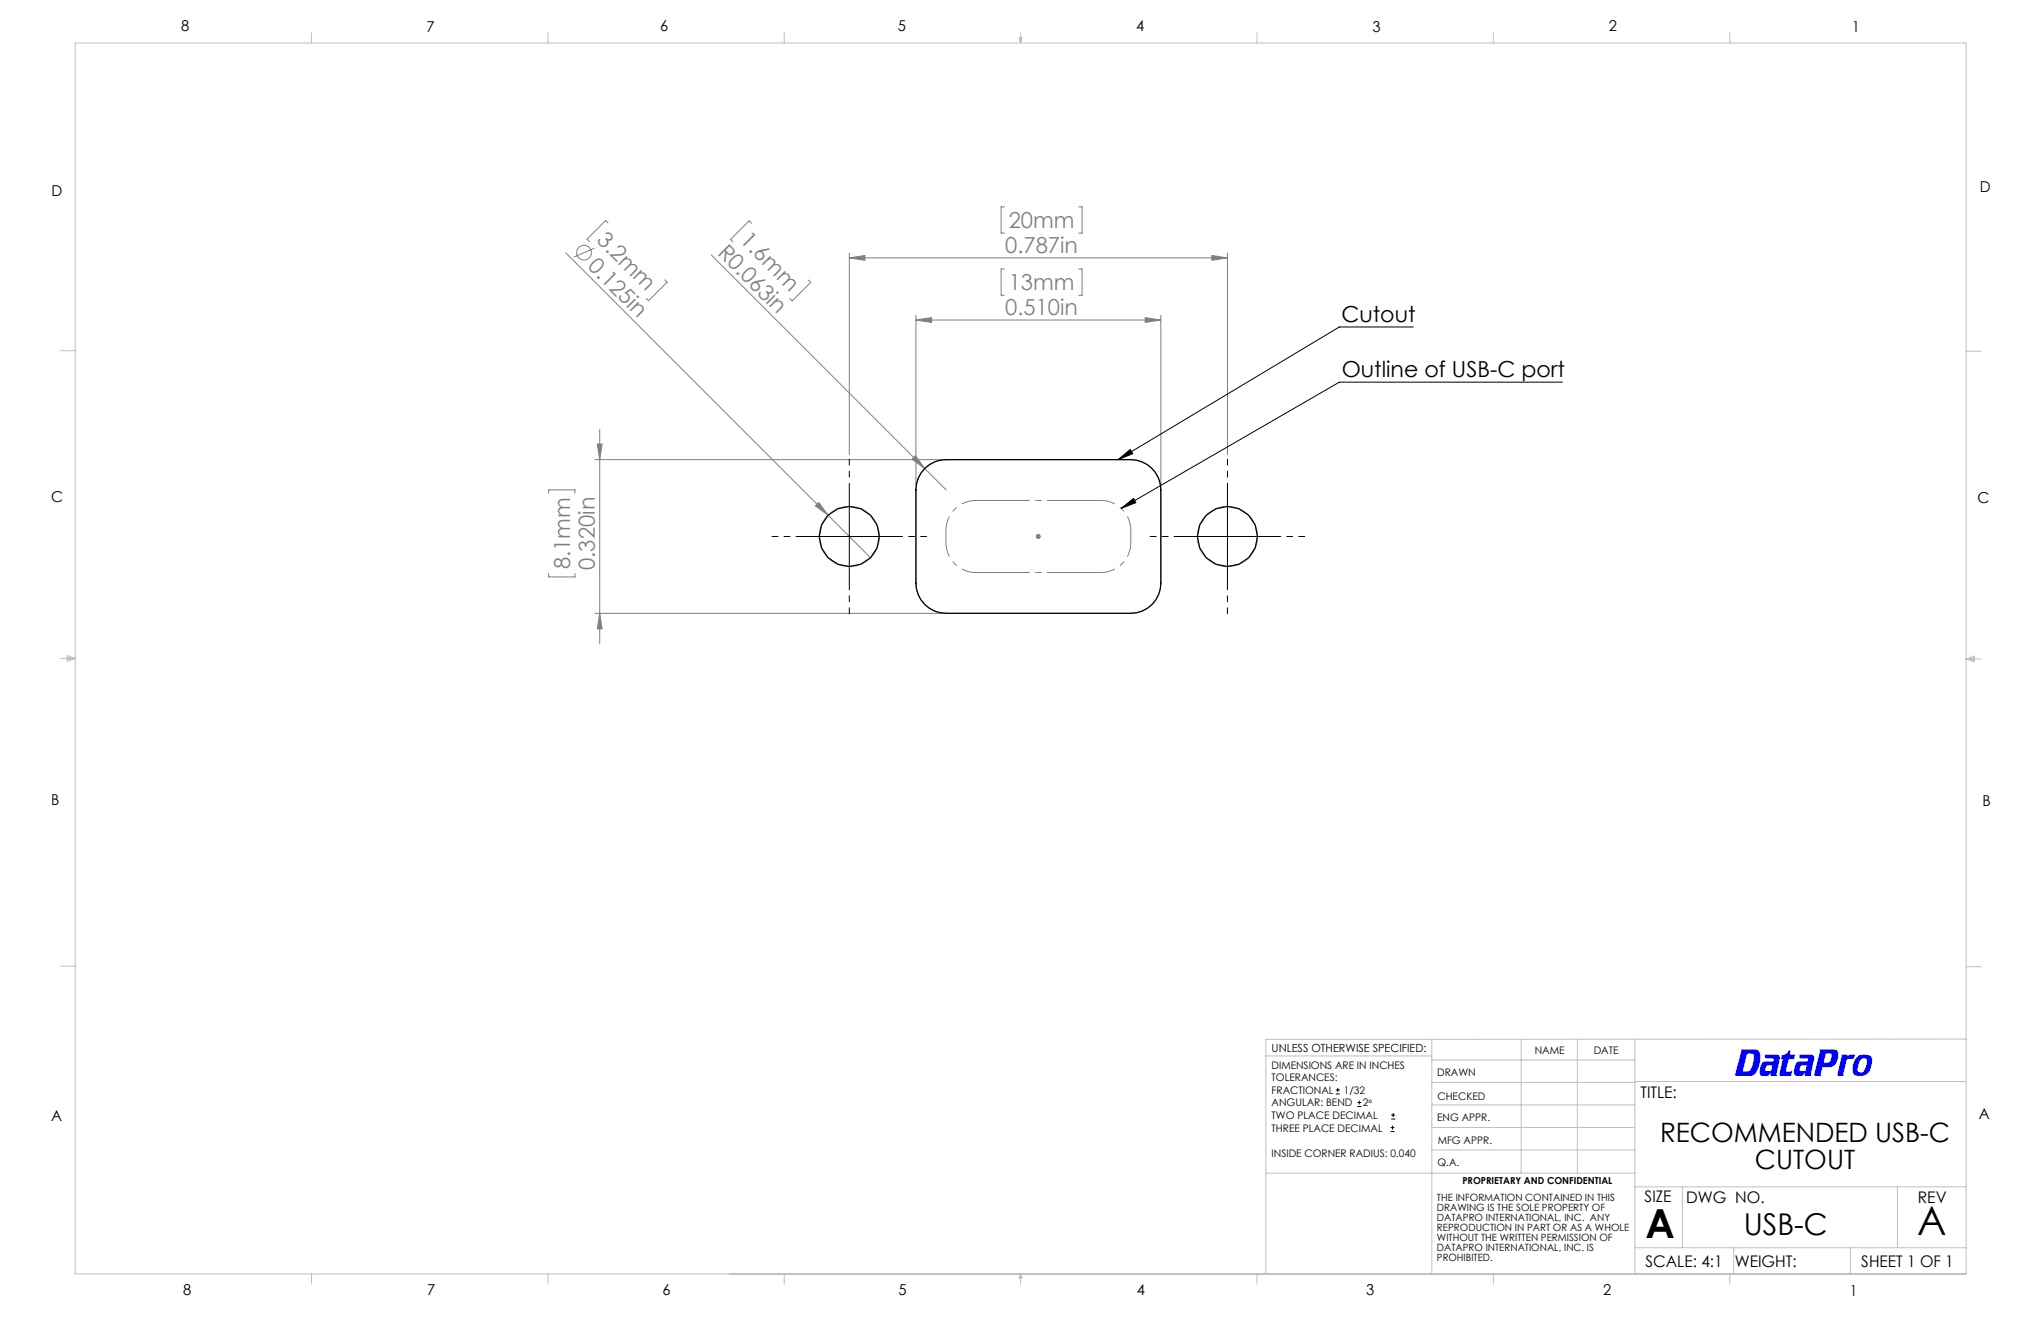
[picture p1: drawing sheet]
<svg xmlns="http://www.w3.org/2000/svg" width="432mm" height="279mm" viewBox="0 0 432 279" stroke-linecap="round" stroke-linejoin="round" font-family="sans-serif">
<g fill="none" stroke="#808080" stroke-width=".21">
<path d="M119.7 53.5l55.5 55.5M125.8 52.5l-4.4 1.9M128.6 47.2l-.5-.5-3.9 3.9 .5 .5M140.6 59.2l.5 .5-3.9 3.9-.5-.5M150.5 53.9l45.1 45.2M159 47.2l-.5-.5-3.9 3.9 .5 .5M171 59.2l.5 .5-3.9 4-.5-.5M179.7 54.5l3.3-.5v1.1zM179.7 53.5v42.6M179.7 54.5h80M212.5 56.9h-.7v5.6h.7M212.5 43.8h-.7v5.5h.7"/>
<path d="M228.2 56.9h.7v5.6h-.7M228.2 43.8h.7v5.5h-.7M256.4 54l3.3 .5-3.3 .6zM259.7 53.5v42.6M193.8 67.7l3.3-.5v1zM193.8 66.7v35.9M193.8 67.7h51.8M242.3 67.2l3.3 .5-3.3 .5zM245.6 66.7v35.9M125.9 97.2h73.3M126.4 93.9h1l-.5 3.3zM126.9 90.9v45.2"/>
<path d="M193 97.1l.7-.7 1.9 2.7zM195.6 99.1l4.6 4.5M116.1 104.3v-.7h5.5v.7M172.5 107l.7-.7 2 2.7zM175.2 109l9 9M219.2 113.5h1M219.3 113.1l.7 .7M219.7 113v1M220 113.1l-.7 .7M116.1 121.3v.7h5.5v-.7M125.9 129.7h73.3M126.9 129.7l.5 3.3h-1z"/>
<circle cx="123.6" cy="53.4" r="1.56"/>
</g>
<g fill="none" stroke="#000" stroke-width=".21">
<path d="M299 69.2h-15.6l-46.8 28M236.6 97.2l2.5-2.1 .5 .9zM330.6 80.8h-47.2l-46.2 26.7M169.7 113.5h20M179.7 103.5v20M237.2 107.5l2.6-2.1 .5 .9zM249.7 113.5h20M259.7 103.5v20M282.6 231.4h.8M282.6 230.5h.8M283 230.1v.9M287.2 234h.8"/>
<path d="M287.2 233.2h.8M287.6 232.8v.8M294.2 239.3h.8M294.2 238.5h.8M294.3 236.7h.9M294.3 235.8h.9M294.6 238.1v.8M294.8 235.4v.9"/>
</g>
<g fill="none" stroke="#808080" stroke-width=".25">
<path d="M195.6 99.1a6.4 6.4 0 0 1 4.6-1.9h39a6.4 6.4 0 0 1 6.4 6.4v19.7a6.4 6.4 0 0 1-6.4 6.4h-39a6.4 6.4 0 0 1-6.4-6.4v-19.7a6.4 6.4 0 0 1 1.8-4.5z"/>
<circle cx="179.7" cy="113.5" r="6.3"/>
<circle cx="259.7" cy="113.5" r="6.3"/>
</g>
<path d="M200.1 114.7a6.4 6.4 0 0 0 6.4 6.4M206.5 105.9a6.4 6.4 0 0 0-6.4 6.3M232.9 105.9a6.4 6.4 0 0 1 6.3 6.3M232.9 121.1a6.4 6.4 0 0 0 6.3-6.4" fill="none" stroke="#808080" stroke-width=".21" stroke-dasharray="15.2 1.3 1.3 1.3" stroke-dashoffset="12.2" stroke-linecap="butt"/>
<g fill="none" stroke="#c0c0c0" stroke-width=".21">
<path d="M15.9 9.1h400.1v260.3h-400.1zM65.9 6.9v2.2M115.9 6.9v2.2M165.9 6.9v2.2M215.6 8h.6l-.3 1.1zM215.7 8l.2 1.1M215.9 6.9v2.2M216 8l-.1 1.1M265.9 6.9v2.2M315.9 6.9v2.2M365.9 6.9v2.2M12.7 74.2h3.2"/>
<path d="M416 74.3h3.1M12.7 139.3h3.2M14.2 139l1.7 .3M14.2 138.7l1.7 .6-1.7 .5zM15.9 139.3l-1.7 .2M416 139.4h3.1M416 139.4l1.7-.6v1.1zM416 139.4l1.7 .2M417.7 139.1l-1.7 .3M12.7 204.4h3.2M302.9 219.8v49.5M321.8 219.8v28.3"/>
<path d="M333.7 219.8v28.3M345.9 219.8v49.5M416 204.5h3.1M416 219.8h-148.2v49.6M267.8 223.3h35.1M302.9 233.7h43M302.9 228.9h43M302.9 224.2h43M302.9 238.5h43M345.9 228.7h70.1M267.8 248.1h78.1M302.9 243.2h43"/>
<path d="M345.9 251h70.1M355.9 251v12.9M401.4 251v12.9M65.9 269.4v2.2M115.9 269.4v2.2M165.9 269.4v2.2M215.9 269.4v2.2M215.9 269.4l.3 .9h-.6zM265.9 269.4v2.2M315.9 269.4v2.2M345.9 263.9h70.1M365.9 269.4v2.2"/>
<path d="M366.8 263.9v5.4M391.5 263.9v5.4"/>
</g>
<path d="M169.7 113.5h-6.4M179.7 103.5v-6.4M189.7 113.5h6.3M249.7 113.5h-6.4M259.7 103.5v-6.4M269.7 113.5h6.3M179.7 123.5v6.3M259.7 123.5v6.3" fill="none" stroke="#000" stroke-width=".21" stroke-dasharray="15.2 1.3 1.3 1.3" stroke-dashoffset="14"/>
<path d="M206.5 105.9h26.4M206.5 121.1h26.4" fill="none" stroke="#808080" stroke-width=".21" stroke-dasharray="15.2 1.3 1.3 1.3" stroke-dashoffset="3.9"/>
<path d="M200.1 112.2v2.5M239.2 112.2v2.5" fill="none" stroke="#808080" stroke-width=".21" stroke-dasharray="15.2 1.3 1.3 1.3"/>
<g fill="#808080">
<path d="M193 97.1l.7-.7 1.9 2.7z"/>
<path d="M172.5 107l.7-.7 2 2.7z"/>
<path d="M193.8 67.7l3.3-.5v1zM242.3 67.2l3.3 .5-3.3 .5zM179.7 54.5l3.3-.5v1.1zM256.4 54l3.3 .5-3.3 .6z"/>
<path d="M126.4 93.9h1l-.5 3.3zM126.9 129.7l.5 3.3h-1z"/>
</g>
<path d="M237.2 107.5l2.6-2.1 .5 .9zM236.6 97.2l2.5-2.1 .5 .9z" fill="#000"/>
<g fill="none" stroke="#000" stroke-width=".25">
<path d="M195.6 99.1a6.4 6.4 0 0 1 4.6-1.9h39a6.4 6.4 0 0 1 6.4 6.4v19.7a6.4 6.4 0 0 1-6.4 6.4h-39a6.4 6.4 0 0 1-6.4-6.4v-19.7a6.4 6.4 0 0 1 1.8-4.5z"/>
<circle cx="179.7" cy="113.5" r="6.4"/>
<circle cx="259.7" cy="113.5" r="6.4"/>
</g>
<g font-size="8.5">
<text x="348.1" y="261.8">A</text>
<text x="405.6" y="261.2">A</text>
</g>
<text font-size="7.1" fill="#00f" x="367.2" y="227.6">DataPro</text>
<text font-size="6.3" x="368.9" y="261.3">USB-C</text>
<g font-size="5.6">
<text x="351.2" y="241.5">RECOMMENDED USB-C</text>
<text x="371.3" y="247.2">CUTOUT</text>
</g>
<g font-size="4.7" fill="#808080">
<text x="126" y="51" transform="rotate(45 126 51)">3.2mm</text>
<text x="151.6" y="53.7" transform="rotate(45 151.6 53.7)">R0.063in</text>
<text x="156.4" y="51" transform="rotate(45 156.4 51)">1.6mm</text>
<text x="212.7" y="53.5">0.787in</text>
<text x="213.4" y="48.3">20mm</text>
<text x="124.1" y="56.5" transform="rotate(45 124.1 56.5)">0.125in</text>
<text x="213.4" y="61.4">13mm</text>
<text x="212.7" y="66.7">0.510in</text>
<text x="120.6" y="120.4" transform="rotate(-90 120.6 120.4)">8.1mm</text>
<text x="125.9" y="120.5" transform="rotate(-90 125.9 120.5)">0.320in</text>
</g>
<g font-size="4.7">
<text x="283.8" y="68.1">Cutout</text>
<text x="283.9" y="79.8">Outline of USB-C port</text>
</g>
<g font-size="3.4">
<text x="347.1" y="232.3">TITLE:</text>
<text x="347.9" y="254.3">SIZE</text>
<text x="356.7" y="254.4">DWG NO.</text>
<text x="405.7" y="254.5">REV</text>
<text x="348.1" y="267.9">SCALE: 4:1</text>
<text x="367" y="268">WEIGHT:</text>
<text x="393.8" y="267.9">SHEET 1 OF 1</text>
</g>
<g font-size="3.2">
<text x="38.3" y="6.7">8</text>
<text x="90.2" y="6.7">7</text>
<text x="139.7" y="6.5">6</text>
<text x="190" y="6.5">5</text>
<text x="240.4" y="6.5">4</text>
<text x="290.4" y="6.7">3</text>
<text x="340.4" y="6.5">2</text>
<text x="391.9" y="6.7">1</text>
<text x="10.9" y="41.6">D</text>
<text x="418.9" y="40.7">D</text>
<text x="10.9" y="106.3">C</text>
<text x="418.4" y="106.4">C</text>
<text x="10.8" y="170.2">B</text>
<text x="419.4" y="170.6">B</text>
<text x="10.8" y="237.2">A</text>
<text x="418.6" y="236.8">A</text>
<text x="38.8" y="273.8">8</text>
<text x="90.4" y="273.8">7</text>
<text x="140.2" y="273.8">6</text>
<text x="190.1" y="273.9">5</text>
<text x="240.5" y="273.8">4</text>
<text x="289" y="273.9">3</text>
<text x="339.1" y="273.8">2</text>
<text x="391.4" y="274.1">1</text>
</g>
<text font-size="2.4" x="269" y="222.4">UNLESS OTHERWISE SPECIFIED:</text>
<g font-size="2.2">
<text x="269" y="226.1">DIMENSIONS ARE IN INCHES</text>
<text x="304.1" y="227.7">DRAWN</text>
<text x="324.7" y="222.9">NAME</text>
<text x="337.2" y="222.9">DATE</text>
<text x="269" y="228.7">TOLERANCES:</text>
<text x="269" y="231.4">FRACTIONAL</text>
<text x="284.3" y="231.4">1/32</text>
<text x="304.1" y="232.6">CHECKED</text>
<text x="269" y="239.3">THREE PLACE DECIMAL</text>
<text x="269" y="236.7">TWO PLACE DECIMAL</text>
<text x="269" y="234">ANGULAR: BEND</text>
<text x="288.3" y="234">2º</text>
<text x="304" y="237.2">ENG APPR.</text>
<text x="269" y="244.6">INSIDE CORNER RADIUS: 0.040</text>
<text x="304.2" y="241.9">MFG APPR.</text>
<text x="304.1" y="246.7">Q.A.</text>
</g>
<g font-size="2.1">
<text x="304" y="253.9">THE INFORMATION CONTAINED IN THIS</text>
<text x="304" y="256.1">DRAWING IS THE SOLE PROPERTY OF</text>
<text x="304" y="258.2">DATAPRO INTERNATIONAL, INC. ANY</text>
<text x="304" y="260.3">REPRODUCTION IN PART OR AS A WHOLE</text>
<text x="304" y="262.4">WITHOUT THE WRITTEN PERMISSION OF</text>
<text x="304" y="264.5">DATAPRO INTERNATIONAL, INC. IS</text>
<text x="304" y="266.6">PROHIBITED.</text>
</g>
<text font-size="2" x="309.4" y="250.5">PROPRIETARY AND CONFIDENTIAL</text>
</svg>
